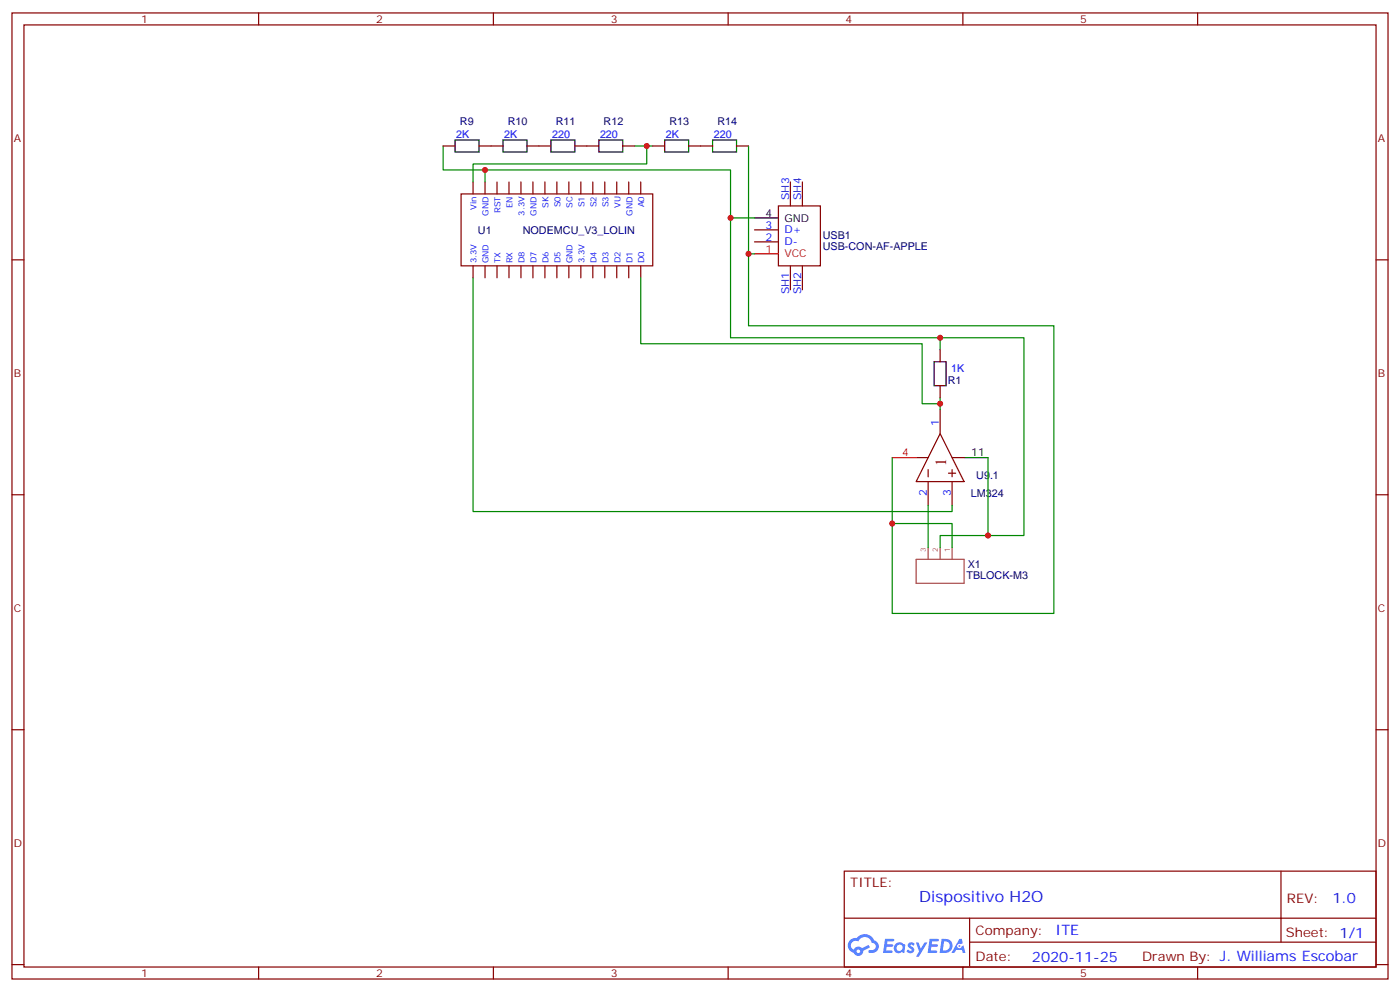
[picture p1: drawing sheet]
<svg xmlns="http://www.w3.org/2000/svg" width="412mm" height="292mm" viewBox="0 0 412 292" stroke-linecap="round" stroke-linejoin="round" font-family="sans-serif">
<g fill="none" stroke="#870000" stroke-width=".35">
<path d="M3.5 3.8h405.4v284.3h-405.4zM7.1 7.3h398.2v277.3h-398.2zM76.2 3.8v3.5M145.3 3.8v3.5M214.5 3.8v3.5M283.6 3.8v3.5M352.8 3.8v3.5M3.5 76.5h3.6M405.3 76.5h3.6M3.5 145.6h3.6M405.3 145.6h3.6M3.5 214.8h3.6"/>
<path d="M405.3 214.8h3.6M248.7 256.4h156.6v28.2h-156.6zM377.3 256.4v20.9M248.7 270.2h156.5M285.6 277.3h119.6M285.6 270.2v14.2M3.5 283.9h3.6M76.2 284.6v3.5M145.3 284.6v3.5M214.5 284.6v3.5M283.6 284.6v3.5M352.8 284.6v3.5"/>
<path d="M405.3 283.9h3.6"/>
</g>
<g fill="#5487ff">
<path d="M267.7 277.6a1.22 1.22 0 0 1 1.7 .2l-.4 .6a.47 .47 0 0 0-.3-.4 .47 .47 0 0 0-.5 .2l.1 .2a1.14 1.14 0 0 1 .8 1.8 1.14 1.14 0 0 1-1.9 0l-.2-.2 .5-.6 .7 .5a.29 .29 0 0 0 .3-.3 .29 .29 0 0 0-.2-.3 1.04 1.04 0 0 1-.6-1.7z"/>
<path d="M260.7 276.3h2.4l.3 .2-.2 .5-1.8 .1-.1 .8h1.5l.3 .4-.3 .4h-1.6l-.2 1.1h1.7l.2 .3-.2 .3-2.6 .1z"/>
<path d="M273.8 276.3h2.4l.3 .2-.1 .5-1.8 .1-.2 .8h1.6l.3 .4-.4 .4h-1.6l-.1 1.1h1.7l.2 .3-.2 .3-2.6 .1z"/>
<path d="M282.6 276.3h.7l.3 1.3-.6 .3a.69 .69 0 0 0-1 .3 .69 .69 0 0 0 .4 .9 .69 .69 0 0 0 .9-.6l.5-.2 .6 2.2h-.8l-.2-.9h-1.8l-.5 .9h-.8z"/>
<path d="M269.8 277.4h.8l.6 1.8 1.1-1.8h.9l-2.6 4.2h-.8l.9-1.5z"/>
<path d="M277.4 276.3l-.6 4.2h1.3a2.11 2.11 0 0 0 2.5-2.1 2.11 2.11 0 0 0-2.5-2.1zM278.1 277.1a1.39 1.39 0 0 1 1.7 1.4 1.39 1.39 0 0 1-1.8 1.3h-.3z"/>
<path d="M263.7 277.9a1.54 1.54 0 0 0-.1 2.2 1.54 1.54 0 0 0 2.2 .1l.6 .3 .3-2.3-.2-.3h-.4a1.49 1.49 0 0 0-2.4 0zM264 278.9a.94 .94 0 0 1 1.8 0 .94 .94 0 0 1-1.8 0z"/>
<path d="M250.4 276.7a2.18 2.18 0 0 0 1.1 3.7 1.44 1.44 0 0 0 1.6 .9 1.44 1.44 0 0 0 1.2-1.4l2-1.1-.5-.7-1.9 1a1.47 1.47 0 0 0-2.4 .4 1.39 1.39 0 0 1-.7-1.9 1.39 1.39 0 0 1 2-.5 2.12 2.12 0 0 1 2.2-1.3 2.12 2.12 0 0 1 1.9 1.7 1.14 1.14 0 0 1 1.1 1.4 1.14 1.14 0 0 1-1.7 .7 .43 .43 0 0 0-.5 .4 .43 .43 0 0 0 .4 .5 1.98 1.98 0 0 0 2.5-1.2 1.98 1.98 0 0 0-1.2-2.6 3.1 3.1 0 0 0-5.3-.6l-.9 .1zM252.3 280a.55 .55 0 0 1 1.1 0 .55 .55 0 0 1-1.1 0z"/>
<circle cx="282.6" cy="278.4" r=".26"/>
</g>
<g fill="none" stroke="#870000" stroke-width=".35">
<path d="M130.5 43h3.6M135.8 57.1h56.5v21.1h-56.5zM139.3 53.6v3.5M141.1 43h7.1M142.9 53.6v3.5M146.4 53.6v3.5M149.9 53.6v3.5M153.5 53.6v3.5M155.2 43h7.1M157 53.6v3.5M160.5 53.6v3.5M164 53.6v3.5"/>
<path d="M167.6 53.6v3.5M169.3 43h7.1M171.1 53.6v3.5M174.6 53.6v3.5M178.2 53.6v3.5M181.7 53.6v3.5M183.4 43h3.6M185.2 53.6v3.5M188.7 53.6v3.5M192.3 43h3.5M202.8 43h7.1M217 43h3.5"/>
<path d="M232.8 53.6v7M236.4 53.6v7M139.3 78.2v3.6M142.9 78.2v3.6M146.4 78.2v3.6M149.9 78.2v3.6M153.5 78.2v3.6M157 78.2v3.6M160.5 78.2v3.6M164 78.2v3.6M167.6 78.2v3.6M171.1 78.2v3.6"/>
<path d="M174.6 78.2v3.6M178.2 78.2v3.6M181.7 78.2v3.6M185.2 78.2v3.6M188.7 78.2v3.6M222.2 71.2h7.1M222.2 67.7h7.1M229.3 60.6h12.4v17.6h-12.4zM232.8 78.2v7.1M236.4 78.2v7.1M276.9 102.9v3.6M276.9 113.5v3.6"/>
<path d="M269.9 134.7h3.5M273.4 138.2v2.1M276.9 127.6l7.1 14.1h-14.1zM276.9 120.6v7M279.4 139.3h2.1M280.5 138.2v2.1M280.5 134.7h3.5M273.4 141.7v7.1M280.5 141.7v7.1"/>
</g>
<path d="M222.2 74.7h7.1M262.8 134.7h7.1" fill="none" stroke="#f00" stroke-width=".35"/>
<path d="M134.1 41.2h7v3.5h-7zM148.2 41.2h7v3.5h-7zM162.3 41.2h7v3.5h-7zM176.4 41.2h7v3.5h-7zM195.8 41.2h7v3.5h-7zM209.9 41.2h7.1v3.5h-7.1zM222.2 64.1h7.1M275.2 106.5h3.5v7h-3.5zM284 134.7h7" fill="none" stroke="#000" stroke-width=".35"/>
<path d="M269.9 164.6h14.1v7.1h-14.1zM273.4 161.1v3.5M276.9 161.1v3.5M280.5 161.1v3.5" fill="none" stroke="#a64a4a" stroke-width=".35"/>
<g fill="none" stroke="#008700" stroke-width=".35">
<path d="M130.5 43v7h84.7v14.1M142.9 50v3.6M187 43h5.3M190.5 43v5.3h-51.2v5.3M220.5 43v31.7h1.7M220.5 74.7v21.2h89.9v84.7h-47.6v-45.9M222.2 64.1h-7v35.3h61.7v3.5M139.3 81.8v68.8h141.2v-1.8M188.7 81.8v19.4h82.9v17.6h5.3M276.9 99.4h24.7v58.2h-24.7v3.5M276.9 117.1v3.5M291 134.7v22.9"/>
<path d="M262.8 154.1h17.7v7M273.4 148.8v12.3"/>
</g>
<g fill="#c00">
<circle cx="276.9" cy="99.4" r=".88"/>
<circle cx="291" cy="157.6" r=".88"/>
<circle cx="276.9" cy="118.8" r=".88"/>
<circle cx="215.2" cy="64.1" r=".88"/>
<circle cx="190.5" cy="43" r=".88"/>
<circle cx="142.9" cy="50" r=".88"/>
<circle cx="220.5" cy="74.7" r=".88"/>
<circle cx="262.8" cy="154.1" r=".88"/>
</g>
<text font-size="4.6" fill="#800" x="278.7" y="137.2" transform="rotate(-90 278.7 137.2)">1</text>
<text font-size="4.6" fill="#00f" x="270.8" y="265.4">Dispositivo H2O</text>
<g font-size="4.2" fill="#00f">
<text x="392.5" y="265.7">1.0</text>
<text x="310.9" y="275.2">ITE</text>
<text x="304" y="283">2020-11-25</text>
</g>
<g font-size="3.9" fill="#800">
<text x="250.5" y="261">TITLE:</text>
<text x="379.1" y="265.7">REV:</text>
<text x="287.4" y="275.2">Company:</text>
<text x="378.7" y="275.8">Sheet: 1/1</text>
<text x="287.4" y="282.9">Date:</text>
<text x="336.4" y="282.9">Drawn By: J. Williams Escobar</text>
</g>
<g font-size="3.2" fill="#800">
<text x="41.6" y="6.8">1</text>
<text x="110.8" y="6.8">2</text>
<text x="179.9" y="6.8">3</text>
<text x="249.1" y="6.8">4</text>
<text x="318.2" y="6.8">5</text>
<text x="4.1" y="41.9">A</text>
<text x="405.9" y="41.9">A</text>
<text x="4.1" y="111.1">B</text>
<text x="405.9" y="111.1">B</text>
<text x="4.1" y="180.2">C</text>
<text x="405.9" y="180.2">C</text>
<text x="4.1" y="249.3">D</text>
<text x="405.9" y="249.3">D</text>
<text x="41.6" y="287.6">1</text>
<text x="110.8" y="287.6">2</text>
<text x="179.9" y="287.6">3</text>
<text x="249.1" y="287.6">4</text>
<text x="318.2" y="287.6">5</text>
</g>
<g font-size="3.2" fill="#00f">
<text x="134.4" y="40.5">2K</text>
<text x="148.5" y="40.5">2K</text>
<text x="162.6" y="40.5">220</text>
<text x="176.7" y="40.5">220</text>
<text x="196.1" y="40.5">2K</text>
<text x="210.3" y="40.5">220</text>
<text x="232.5" y="58.8" transform="rotate(-90 232.5 58.8)">SH3</text>
<text x="236" y="58.8" transform="rotate(-90 236 58.8)">SH4</text>
<text x="225.5" y="70.8">2</text>
<text x="225.5" y="67.3">3</text>
<text x="231.1" y="68.7">D+</text>
<text x="231.1" y="72.2">D-</text>
<text x="232.5" y="86.6" transform="rotate(-90 232.5 86.6)">SH1</text>
<text x="236" y="86.6" transform="rotate(-90 236 86.6)">SH2</text>
<text x="280.2" y="109.4">1K</text>
<text x="276.6" y="125.5" transform="rotate(-90 276.6 125.5)">1</text>
<text x="273" y="145.9" transform="rotate(-90 273 145.9)">2</text>
<text x="280.1" y="145.9" transform="rotate(-90 280.1 145.9)">3</text>
</g>
<g font-size="3.2" fill="#000080">
<text x="135.5" y="36.9">R9</text>
<text x="149.6" y="36.9">R10</text>
<text x="163.7" y="36.9">R11</text>
<text x="177.8" y="36.9">R12</text>
<text x="197.2" y="36.9">R13</text>
<text x="211.3" y="36.9">R14</text>
<text x="140.8" y="68.8">U1</text>
<text x="154" y="68.8">NODEMCU_V3_LOLIN</text>
<text x="242.4" y="70.5">USB1</text>
<text x="242.4" y="73.7">USB-CON-AF-APPLE</text>
<text x="279.2" y="112.9">R1</text>
<text x="287.6" y="141">U9.1</text>
<text x="286" y="146.3">LM324</text>
<text x="285" y="167.1">X1</text>
<text x="284.7" y="170.3">TBLOCK-M3</text>
</g>
<g font-size="3.2">
<text x="225.5" y="63.8">4</text>
<text x="231.1" y="65.2">GND</text>
<text x="286.1" y="134.3">11</text>
</g>
<g font-size="3.2" fill="#f00">
<text x="225.5" y="74.4">1</text>
<text x="231.1" y="75.8">VCC</text>
<text x="265.7" y="134.3">4</text>
</g>
<g font-size="2.5" fill="#00f">
<text x="140.4" y="61.7" transform="rotate(-90 140.4 61.7)">Vin</text>
<text x="143.9" y="63.4" transform="rotate(-90 143.9 63.4)">GND</text>
<text x="147.5" y="62.7" transform="rotate(-90 147.5 62.7)">RST</text>
<text x="151" y="61.2" transform="rotate(-90 151 61.2)">EN</text>
<text x="154.5" y="63.5" transform="rotate(-90 154.5 63.5)">3.3V</text>
<text x="158" y="63.4" transform="rotate(-90 158 63.4)">GND</text>
<text x="161.6" y="61.2" transform="rotate(-90 161.6 61.2)">SK</text>
<text x="165.1" y="61" transform="rotate(-90 165.1 61)">S0</text>
<text x="168.6" y="61.2" transform="rotate(-90 168.6 61.2)">SC</text>
<text x="172.2" y="61" transform="rotate(-90 172.2 61)">S1</text>
<text x="175.7" y="61" transform="rotate(-90 175.7 61)">S2</text>
<text x="179.2" y="61" transform="rotate(-90 179.2 61)">S3</text>
<text x="182.7" y="61.3" transform="rotate(-90 182.7 61.3)">VU</text>
<text x="186.3" y="63.4" transform="rotate(-90 186.3 63.4)">GND</text>
<text x="189.8" y="61" transform="rotate(-90 189.8 61)">A0</text>
<text x="140.4" y="77.5" transform="rotate(-90 140.4 77.5)">3.3V</text>
<text x="143.9" y="77.5" transform="rotate(-90 143.9 77.5)">GND</text>
<text x="147.5" y="77.5" transform="rotate(-90 147.5 77.5)">TX</text>
<text x="151" y="77.5" transform="rotate(-90 151 77.5)">RX</text>
<text x="154.5" y="77.5" transform="rotate(-90 154.5 77.5)">D8</text>
<text x="158" y="77.5" transform="rotate(-90 158 77.5)">D7</text>
<text x="161.6" y="77.5" transform="rotate(-90 161.6 77.5)">D6</text>
<text x="165.1" y="77.5" transform="rotate(-90 165.1 77.5)">D5</text>
<text x="168.6" y="77.5" transform="rotate(-90 168.6 77.5)">GND</text>
<text x="172.2" y="77.5" transform="rotate(-90 172.2 77.5)">3.3V</text>
<text x="175.7" y="77.5" transform="rotate(-90 175.7 77.5)">D4</text>
<text x="179.2" y="77.5" transform="rotate(-90 179.2 77.5)">D3</text>
<text x="182.7" y="77.5" transform="rotate(-90 182.7 77.5)">D2</text>
<text x="186.3" y="77.5" transform="rotate(-90 186.3 77.5)">D1</text>
<text x="189.8" y="77.5" transform="rotate(-90 189.8 77.5)">D0</text>
</g>
<g font-size="2.1" fill="#a54b4b">
<text x="272.7" y="162.5" transform="rotate(-90 272.7 162.5)">3</text>
<text x="276.2" y="162.5" transform="rotate(-90 276.2 162.5)">2</text>
<text x="279.8" y="162.5" transform="rotate(-90 279.8 162.5)">1</text>
</g>
</svg>
